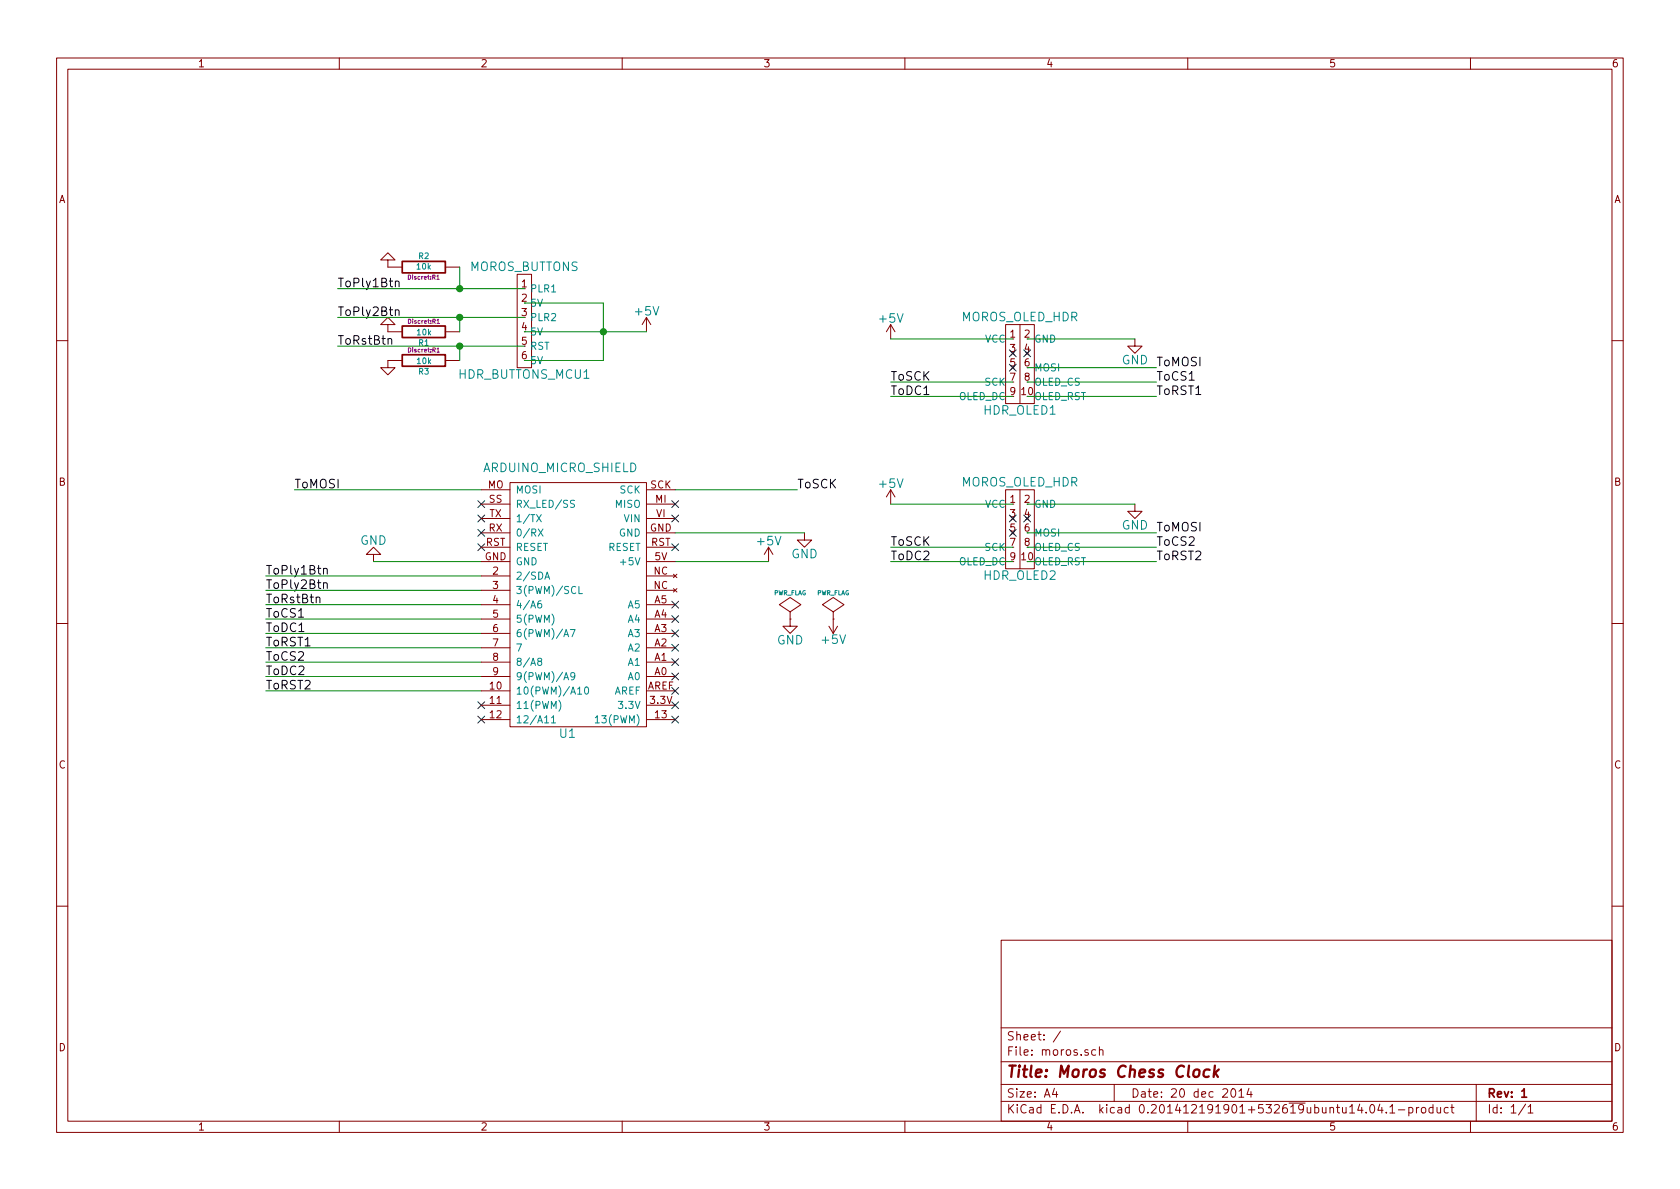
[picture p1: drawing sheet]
EESchema Schematic File Version 2
LIBS:power
LIBS:device
LIBS:transistors
LIBS:conn
LIBS:linear
LIBS:regul
LIBS:74xx
LIBS:cmos4000
LIBS:adc-dac
LIBS:memory
LIBS:xilinx
LIBS:special
LIBS:microcontrollers
LIBS:dsp
LIBS:microchip
LIBS:analog_switches
LIBS:motorola
LIBS:texas
LIBS:intel
LIBS:audio
LIBS:interface
LIBS:digital-audio
LIBS:philips
LIBS:display
LIBS:cypress
LIBS:siliconi
LIBS:opto
LIBS:atmel
LIBS:contrib
LIBS:valves
LIBS:moros
LIBS:freetronics_schematic
LIBS:arduino_micro_shield
LIBS:moros-cache
EELAYER 25 0
EELAYER END
$Descr A4 11693 8268
encoding utf-8
Sheet 1 1
Title "Moros Chess Clock"
Date "20 dec 2014"
Rev "1"
Comp ""
Comment1 ""
Comment2 ""
Comment3 ""
Comment4 ""
$EndDescr
$Comp
L R R1
U 1 1
P 2950 2300
F 0 "R1" V 3030 2300 40  0000 C CNN
F 1 "10k" V 2957 2301 40  0000 C CNN
F 2 "Discret:R1" V 2880 2300 30  0000 C CNN
F 3 "~" H 2950 2300 30  0000 C CNN
	1    2950 2300
	0    1    1    0   
$EndComp
$Comp
L R R2
U 1 1
P 2950 1850
F 0 "R2" V 3030 1850 40  0000 C CNN
F 1 "10k" V 2957 1851 40  0000 C CNN
F 2 "Discret:R1" V 2880 1850 30  0000 C CNN
F 3 "~" H 2950 1850 30  0000 C CNN
	1    2950 1850
	0    -1   -1   0   
$EndComp
$Comp
L MOROS_OLED_HDR HDR_OLED1
U 1 1
P 7100 2550
F 0 "HDR_OLED1" H 7100 2250 60  0000 C CNN
F 1 "MOROS_OLED_HDR" H 7100 2900 60  0000 C CNN
F 2 "ab2_idc:AB2_HDR_M05-2V-S" H 7100 2550 60  0001 C CNN
F 3 "" H 7100 2550 60  0000 C CNN
	1    7100 2550
	1    0    0    -1  
$EndComp
$Comp
L MOROS_OLED_HDR HDR_OLED2
U 1 1
P 7100 3700
F 0 "HDR_OLED2" H 7100 3400 60  0000 C CNN
F 1 "MOROS_OLED_HDR" H 7100 4050 60  0000 C CNN
F 2 "ab2_idc:AB2_HDR_M05-2V-S" H 7100 3700 60  0001 C CNN
F 3 "" H 7100 3700 60  0000 C CNN
	1    7100 3700
	1    0    0    -1  
$EndComp
$Comp
L MOROS_BUTTONS HDR_BUTTONS_MCU1
U 1 1
P 3650 2000
F 0 "HDR_BUTTONS_MCU1" H 3650 1400 60  0000 C CNN
F 1 "MOROS_BUTTONS" H 3650 2150 60  0000 C CNN
F 2 "ab2_header:AB2_HDR_F06-1V" H 3650 2000 60  0001 C CNN
F 3 "~" H 3650 2000 60  0000 C CNN
	1    3650 2000
	1    0    0    -1  
$EndComp
$Comp
L GND #PWR01
U 1 1
P 2700 1850
F 0 "#PWR01" H 2700 1850 30  0001 C CNN
F 1 "GND" H 2700 1780 30  0001 C CNN
F 2 "" H 2700 1850 60  0000 C CNN
F 3 "" H 2700 1850 60  0000 C CNN
	1    2700 1850
	-1   0    0    1   
$EndComp
$Comp
L GND #PWR02
U 1 1
P 2700 2300
F 0 "#PWR02" H 2700 2300 30  0001 C CNN
F 1 "GND" H 2700 2230 30  0001 C CNN
F 2 "" H 2700 2300 60  0000 C CNN
F 3 "" H 2700 2300 60  0000 C CNN
	1    2700 2300
	-1   0    0    1   
$EndComp
NoConn ~ 7050 3600
NoConn ~ 7050 3700
NoConn ~ 7150 3600
NoConn ~ 7050 2450
NoConn ~ 7050 2550
NoConn ~ 7150 2450
$Comp
L R R3
U 1 1
P 2950 2500
F 0 "R3" V 3030 2500 40  0000 C CNN
F 1 "10k" V 2957 2501 40  0000 C CNN
F 2 "Discret:R1" V 2880 2500 30  0000 C CNN
F 3 "~" H 2950 2500 30  0000 C CNN
	1    2950 2500
	0    1    1    0   
$EndComp
$Comp
L GND #PWR03
U 1 1
P 2700 2500
F 0 "#PWR03" H 2700 2500 30  0001 C CNN
F 1 "GND" H 2700 2430 30  0001 C CNN
F 2 "" H 2700 2500 60  0000 C CNN
F 3 "" H 2700 2500 60  0000 C CNN
	1    2700 2500
	1    0    0    -1  
$EndComp
$Comp
L GND #PWR04
U 1 1
P 2600 3900
F 0 "#PWR04" H 2600 3650 60  0001 C CNN
F 1 "GND" H 2600 3750 60  0000 C CNN
F 2 "" H 2600 3900 60  0000 C CNN
F 3 "" H 2600 3900 60  0000 C CNN
	1    2600 3900
	-1   0    0    1   
$EndComp
Text Label 1850 4000 0    60   ~ 0
ToPly1Btn
Text Label 1850 4100 0    60   ~ 0
ToPly2Btn
Text Label 1850 4200 0    60   ~ 0
ToRstBtn
Text Label 2350 2000 0    60   ~ 0
ToPly1Btn
Text Label 2350 2200 0    60   ~ 0
ToPly2Btn
Text Label 2350 2400 0    60   ~ 0
ToRstBtn
Text Label 2050 3400 0    60   ~ 0
ToMOSI
$Comp
L +5V #PWR05
U 1 1
P 5350 3900
F 0 "#PWR05" H 5350 3750 60  0001 C CNN
F 1 "+5V" H 5350 4040 60  0000 C CNN
F 2 "" H 5350 3900 60  0000 C CNN
F 3 "" H 5350 3900 60  0000 C CNN
	1    5350 3900
	1    0    0    -1  
$EndComp
Text Label 5550 3400 0    60   ~ 0
ToSCK
Text Label 1850 4300 0    60   ~ 0
ToCS1
Text Label 1850 4400 0    60   ~ 0
ToDC1
Text Label 1850 4500 0    60   ~ 0
ToRST1
Text Label 1850 4600 0    60   ~ 0
ToCS2
Text Label 1850 4700 0    60   ~ 0
ToDC2
Text Label 1850 4800 0    60   ~ 0
ToRST2
Text Label 6200 3800 0    60   ~ 0
ToSCK
Text Label 6200 3900 0    60   ~ 0
ToDC2
Text Label 8050 3800 0    60   ~ 0
ToCS2
Text Label 8050 3900 0    60   ~ 0
ToRST2
Text Label 8050 3700 0    60   ~ 0
ToMOSI
$Comp
L GND #PWR06
U 1 1
P 7900 3500
F 0 "#PWR06" H 7900 3250 60  0001 C CNN
F 1 "GND" H 7900 3350 60  0000 C CNN
F 2 "" H 7900 3500 60  0000 C CNN
F 3 "" H 7900 3500 60  0000 C CNN
	1    7900 3500
	1    0    0    -1  
$EndComp
$Comp
L +5V #PWR07
U 1 1
P 6200 3500
F 0 "#PWR07" H 6200 3350 60  0001 C CNN
F 1 "+5V" H 6200 3640 60  0000 C CNN
F 2 "" H 6200 3500 60  0000 C CNN
F 3 "" H 6200 3500 60  0000 C CNN
	1    6200 3500
	1    0    0    -1  
$EndComp
$Comp
L GND #PWR08
U 1 1
P 7900 2350
F 0 "#PWR08" H 7900 2100 60  0001 C CNN
F 1 "GND" H 7900 2200 60  0000 C CNN
F 2 "" H 7900 2350 60  0000 C CNN
F 3 "" H 7900 2350 60  0000 C CNN
	1    7900 2350
	1    0    0    -1  
$EndComp
$Comp
L +5V #PWR09
U 1 1
P 6200 2350
F 0 "#PWR09" H 6200 2200 60  0001 C CNN
F 1 "+5V" H 6200 2490 60  0000 C CNN
F 2 "" H 6200 2350 60  0000 C CNN
F 3 "" H 6200 2350 60  0000 C CNN
	1    6200 2350
	1    0    0    -1  
$EndComp
Text Label 8050 2550 0    60   ~ 0
ToMOSI
Text Label 8050 2650 0    60   ~ 0
ToCS1
Text Label 8050 2750 0    60   ~ 0
ToRST1
Text Label 6200 2750 0    60   ~ 0
ToDC1
Text Label 6200 2650 0    60   ~ 0
ToSCK
$Comp
L PWR_FLAG #FLG010
U 1 1
P 5800 4300
F 0 "#FLG010" H 5800 4395 30  0001 C CNN
F 1 "PWR_FLAG" H 5800 4480 30  0000 C CNN
F 2 "" H 5800 4300 60  0000 C CNN
F 3 "" H 5800 4300 60  0000 C CNN
	1    5800 4300
	1    0    0    -1  
$EndComp
$Comp
L +5V #PWR011
U 1 1
P 5800 4300
F 0 "#PWR011" H 5800 4150 60  0001 C CNN
F 1 "+5V" H 5800 4440 60  0000 C CNN
F 2 "" H 5800 4300 60  0000 C CNN
F 3 "" H 5800 4300 60  0000 C CNN
	1    5800 4300
	-1   0    0    1   
$EndComp
$Comp
L +5V #PWR012
U 1 1
P 4500 2300
F 0 "#PWR012" H 4500 2150 60  0001 C CNN
F 1 "+5V" H 4500 2440 60  0000 C CNN
F 2 "" H 4500 2300 60  0000 C CNN
F 3 "" H 4500 2300 60  0000 C CNN
	1    4500 2300
	1    0    0    -1  
$EndComp
$Comp
L GND #PWR013
U 1 1
P 5600 3700
F 0 "#PWR013" H 5600 3450 60  0001 C CNN
F 1 "GND" H 5600 3550 60  0000 C CNN
F 2 "" H 5600 3700 60  0000 C CNN
F 3 "" H 5600 3700 60  0000 C CNN
	1    5600 3700
	1    0    0    -1  
$EndComp
Wire Wire Line
	2350 2200 3650 2200
Wire Wire Line
	1850 4100 3350 4100
Wire Wire Line
	3350 3400 2050 3400
Wire Wire Line
	4700 3900 5350 3900
Wire Wire Line
	4700 3400 5550 3400
Wire Wire Line
	3350 4000 1850 4000
Wire Wire Line
	3350 4300 1850 4300
Wire Wire Line
	3350 4400 1850 4400
Wire Wire Line
	3350 4500 1850 4500
Wire Wire Line
	3350 4600 1850 4600
Wire Wire Line
	3350 4700 1850 4700
Wire Wire Line
	3350 4800 1850 4800
Wire Wire Line
	6200 3900 7050 3900
Wire Wire Line
	7050 3800 6200 3800
Wire Wire Line
	7150 3800 8050 3800
Wire Wire Line
	7150 3900 8050 3900
Wire Wire Line
	7150 3700 8050 3700
Wire Wire Line
	7050 3500 6200 3500
Wire Wire Line
	7050 2350 6200 2350
Wire Wire Line
	7150 2550 8050 2550
Wire Wire Line
	7150 2650 8050 2650
Wire Wire Line
	7150 2750 8050 2750
Wire Wire Line
	7050 2650 6200 2650
Wire Wire Line
	7050 2750 6200 2750
Wire Wire Line
	1850 4200 3350 4200
Wire Wire Line
	7150 3500 7900 3500
Wire Wire Line
	7150 2350 7900 2350
Wire Wire Line
	3650 2300 4500 2300
Wire Wire Line
	4200 2100 4200 2500
Wire Wire Line
	3200 2300 3200 2200
Connection ~ 3200 2200
Wire Wire Line
	2350 2000 3650 2000
Wire Wire Line
	3200 1850 3200 2000
Connection ~ 3200 2000
Wire Wire Line
	3200 2500 3200 2400
Connection ~ 3200 2400
Wire Wire Line
	3650 2100 4200 2100
Connection ~ 4200 2300
Wire Wire Line
	2350 2400 3650 2400
Wire Wire Line
	4200 2500 3650 2500
Wire Wire Line
	4700 3700 5600 3700
Wire Wire Line
	3350 3900 2600 3900
NoConn ~ 3350 3500
$Comp
L GND #PWR014
U 1 1
P 5500 4300
F 0 "#PWR014" H 5500 4050 60  0001 C CNN
F 1 "GND" H 5500 4150 60  0000 C CNN
F 2 "" H 5500 4300 60  0000 C CNN
F 3 "" H 5500 4300 60  0000 C CNN
	1    5500 4300
	1    0    0    -1  
$EndComp
NoConn ~ 3350 3600
NoConn ~ 3350 3700
NoConn ~ 3350 3800
NoConn ~ 3350 4900
NoConn ~ 3350 5000
$Comp
L ARDUINO_UNO_SHIELD U1
U 1 1
P 3550 3350
F 0 "U1" V 5300 3750 60  0000 C CNN
F 1 "ARDUINO_MICRO_SHIELD" V 3450 3700 60  0000 C CNN
F 2 "micro:ARDUINO_MICRO_SHIELD" H 3950 3300 60  0001 C CNN
F 3 "" H 3950 3300 60  0000 C CNN
	1    3550 3350
	0    1    1    0   
$EndComp
NoConn ~ 4700 3500
NoConn ~ 4700 3600
NoConn ~ 4700 3800
NoConn ~ 4700 4200
NoConn ~ 4700 4300
NoConn ~ 4700 4400
NoConn ~ 4700 4500
NoConn ~ 4700 4600
NoConn ~ 4700 4700
NoConn ~ 4700 4800
NoConn ~ 4700 4900
NoConn ~ 4700 5000
$Comp
L PWR_FLAG #FLG015
U 1 1
P 5500 4300
F 0 "#FLG015" H 5500 4395 30  0001 C CNN
F 1 "PWR_FLAG" H 5500 4480 30  0000 C CNN
F 2 "" H 5500 4300 60  0000 C CNN
F 3 "" H 5500 4300 60  0000 C CNN
	1    5500 4300
	1    0    0    -1  
$EndComp
$EndSCHEMATC
